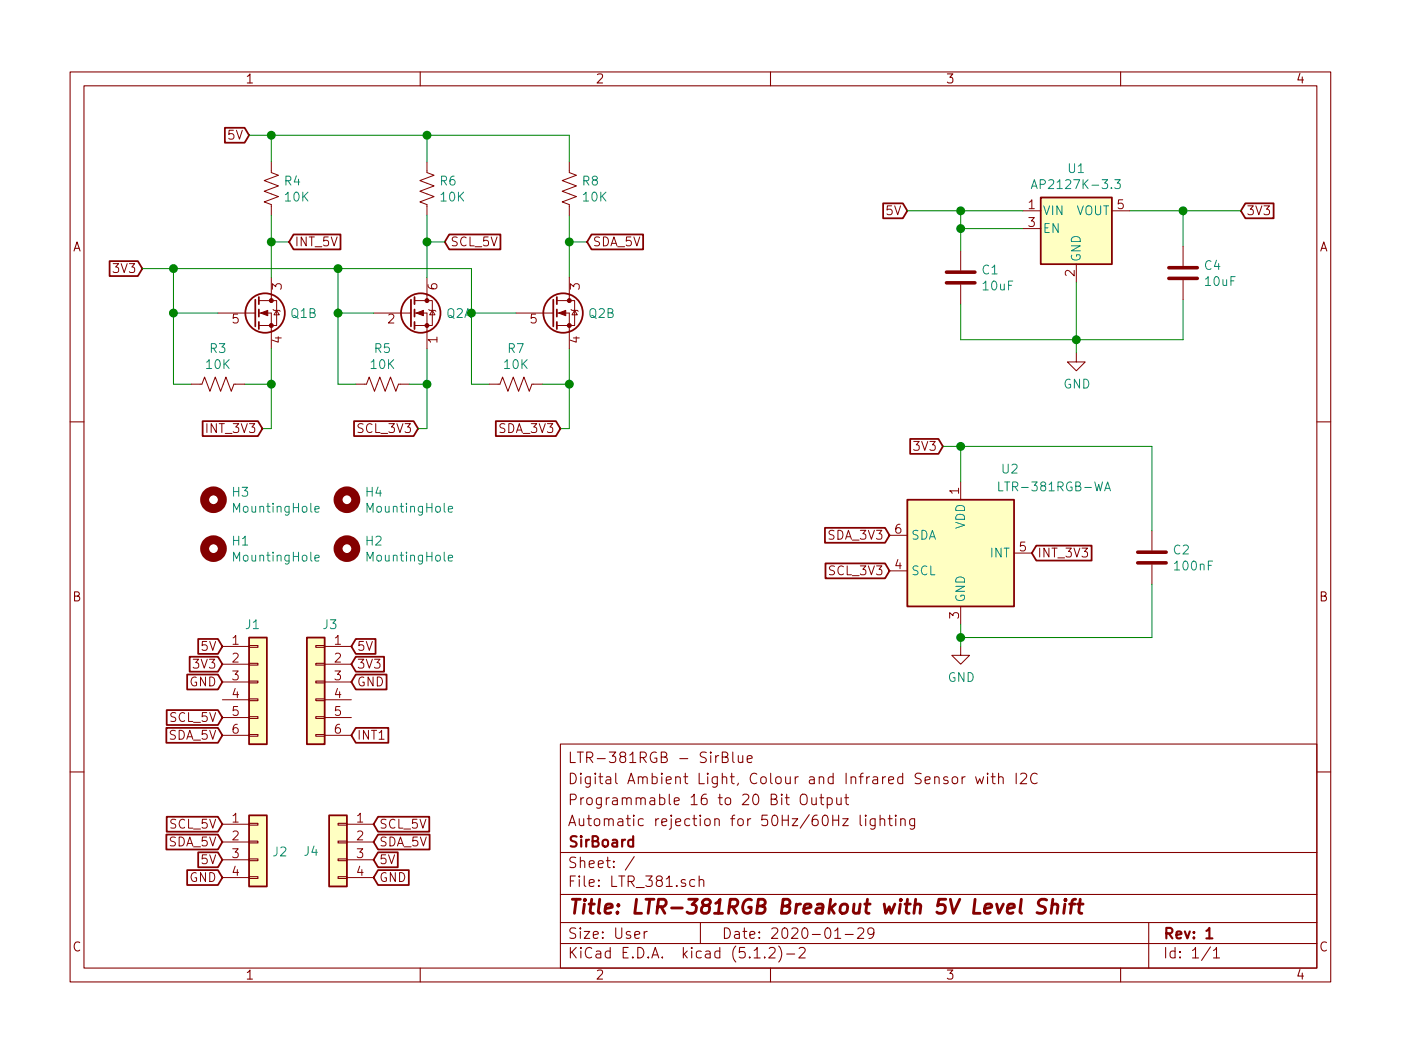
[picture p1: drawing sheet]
EESchema Schematic File Version 4
LIBS:LTR_381-cache
EELAYER 29 0
EELAYER END
$Descr User 7874 5906
encoding utf-8
Sheet 1 1
Title "LTR-381RGB Breakout with 5V Level Shift"
Date "2020-01-29"
Rev "1"
Comp "SirBoard"
Comment1 "Automatic rejection for 50Hz/60Hz lighting"
Comment2 "Programmable 16 to 20 Bit Output"
Comment3 "Digital Ambient Light, Colour and Infrared Sensor with I2C"
Comment4 "LTR-381RGB - SirBlue"
$EndDescr
Wire Wire Line
	5400 1700 5400 1900
Wire Wire Line
	5400 1900 6050 1900
Connection ~ 6050 1900
Wire Wire Line
	5750 1175 5400 1175
Wire Wire Line
	5400 1175 5400 1275
Wire Wire Line
	5400 1275 5750 1275
Wire Wire Line
	5400 1275 5400 1400
Connection ~ 5400 1275
Wire Wire Line
	6350 1175 6650 1175
Wire Wire Line
	6650 1175 6650 1375
Text GLabel 5100 1175 0    50   Input ~ 0
5V
Wire Wire Line
	5100 1175 5400 1175
Connection ~ 5400 1175
Text GLabel 6975 1175 2    50   Input ~ 0
3V3
Connection ~ 6650 1175
$Comp
L power:GND #PWR0101
U 1 1
P 6050 1975
F 0 "#PWR0101" H 6050 1725 50  0001 C CNN
F 1 "GND" H 6054 1803 50  0000 C CNN
F 2 "" H 6050 1975 50  0001 C CNN
F 3 "" H 6050 1975 50  0001 C CNN
	1    6050 1975
	1    0    0    -1  
$EndComp
Wire Wire Line
	6050 1975 6050 1900
Text GLabel 1400 750  0    50   Input ~ 0
5V
Wire Wire Line
	6650 1900 6050 1900
Wire Wire Line
	6650 1675 6650 1900
$Comp
L Regulator_Linear:AP2127K-3.3 U1
U 1 1
P 6050 1275
F 0 "U1" H 6050 1615 50  0000 C CNN
F 1 "AP2127K-3.3" H 6050 1525 50  0000 C CNN
F 2 "Package_TO_SOT_SMD:SOT-23-5" H 6050 1600 50  0001 C CNN
F 3 "https://www.diodes.com/assets/Datasheets/AP2127.pdf" H 6050 1375 50  0001 C CNN
F 4 "C156285" H 6050 1275 50  0001 C CNN "Part"
	1    6050 1275
	1    0    0    -1  
$EndComp
Wire Wire Line
	6050 1575 6050 1900
$Comp
L Device:Q_DUAL_NMOS_S1G1D2S2G2D1 Q1
U 2 1
P 1425 1750
F 0 "Q1" H 1630 1750 50  0000 L CNN
F 1 "BSS138DW" H 1630 1705 50  0001 L CNN
F 2 "Package_TO_SOT_SMD:SOT-363_SC-70-6" H 1625 1750 50  0001 C CNN
F 3 "~" H 1625 1750 50  0001 C CNN
	2    1425 1750
	1    0    0    -1  
$EndComp
$Comp
L Device:R_US R4
U 1 1
P 1525 1050
F 0 "R4" H 1593 1095 50  0000 L CNN
F 1 "10K" H 1593 1005 50  0000 L CNN
F 2 "Resistor_SMD:R_0603_1608Metric" V 1565 1040 50  0001 C CNN
F 3 "~" H 1525 1050 50  0001 C CNN
F 4 "C99198" H 1525 1050 50  0001 C CNN "Part"
	1    1525 1050
	1    0    0    -1  
$EndComp
Wire Wire Line
	1525 750  1525 900 
Wire Wire Line
	1525 1200 1525 1350
Wire Wire Line
	1075 2150 975  2150
Wire Wire Line
	975  2150 975  1750
Wire Wire Line
	975  1750 1225 1750
Wire Wire Line
	1375 2150 1525 2150
Wire Wire Line
	1525 2150 1525 1950
Text GLabel 800  1500 0    50   Input ~ 0
3V3
Wire Wire Line
	975  1500 975  1750
Connection ~ 975  1750
Text GLabel 2350 2400 0    50   Input ~ 0
SCL_3V3
Wire Wire Line
	1525 2150 1525 2400
Wire Wire Line
	1525 2400 1475 2400
Connection ~ 1525 2150
Text GLabel 2500 1350 2    50   Input ~ 0
SCL_5V
Connection ~ 1525 1350
Wire Wire Line
	1525 1350 1525 1550
Wire Wire Line
	1525 1350 1625 1350
Text GLabel 1250 3725 0    50   Input ~ 0
3V3
Text GLabel 1250 3625 0    50   Input ~ 0
5V
$Comp
L Mechanical:MountingHole H4
U 1 1
P 1950 2800
F 0 "H4" H 2050 2845 50  0000 L CNN
F 1 "MountingHole" H 2050 2755 50  0000 L CNN
F 2 "SirBoardLibrary:MountingHole_M2.5_SirBoard" H 1950 2800 50  0001 C CNN
F 3 "~" H 1950 2800 50  0001 C CNN
	1    1950 2800
	1    0    0    -1  
$EndComp
$Comp
L Mechanical:MountingHole H3
U 1 1
P 1200 2800
F 0 "H3" H 1300 2845 50  0000 L CNN
F 1 "MountingHole" H 1300 2755 50  0000 L CNN
F 2 "SirBoardLibrary:MountingHole_M2.5_SirBoard" H 1200 2800 50  0001 C CNN
F 3 "~" H 1200 2800 50  0001 C CNN
	1    1200 2800
	1    0    0    -1  
$EndComp
Text GLabel 1975 4125 2    50   Input ~ 0
INT1
Text GLabel 1250 3825 0    50   Input ~ 0
GND
Wire Wire Line
	6650 1175 6975 1175
$Comp
L Mechanical:MountingHole H2
U 1 1
P 1950 3075
F 0 "H2" H 2050 3120 50  0000 L CNN
F 1 "MountingHole" H 2050 3030 50  0000 L CNN
F 2 "SirBoardLibrary:MountingHole_M2.5_SirBoard" H 1950 3075 50  0001 C CNN
F 3 "~" H 1950 3075 50  0001 C CNN
	1    1950 3075
	1    0    0    -1  
$EndComp
$Comp
L Mechanical:MountingHole H1
U 1 1
P 1200 3075
F 0 "H1" H 1300 3120 50  0000 L CNN
F 1 "MountingHole" H 1300 3030 50  0000 L CNN
F 2 "SirBoardLibrary:MountingHole_M2.5_SirBoard" H 1200 3075 50  0001 C CNN
F 3 "~" H 1200 3075 50  0001 C CNN
	1    1200 3075
	1    0    0    -1  
$EndComp
$Comp
L Device:R_US R3
U 1 1
P 1225 2150
F 0 "R3" V 1022 2150 50  0000 C CNN
F 1 "10K" V 1112 2150 50  0000 C CNN
F 2 "Resistor_SMD:R_0603_1608Metric" V 1265 2140 50  0001 C CNN
F 3 "~" H 1225 2150 50  0001 C CNN
F 4 "C99198" V 1225 2150 50  0001 C CNN "Part"
	1    1225 2150
	0    1    1    0   
$EndComp
$Comp
L Device:C C1
U 1 1
P 5400 1550
F 0 "C1" H 5515 1595 50  0000 L CNN
F 1 "10uF" H 5515 1505 50  0000 L CNN
F 2 "Capacitor_SMD:C_0805_2012Metric" H 5438 1400 50  0001 C CNN
F 3 "~" H 5400 1550 50  0001 C CNN
F 4 "C95841" H 5400 1550 50  0001 C CNN "Part"
	1    5400 1550
	1    0    0    -1  
$EndComp
$Comp
L Device:Q_DUAL_NMOS_S1G1D2S2G2D1 Q2
U 1 1
P 2300 1750
F 0 "Q2" H 2506 1750 50  0000 L CNN
F 1 "BSS138DW" H 2505 1705 50  0001 L CNN
F 2 "Package_TO_SOT_SMD:SOT-363_SC-70-6" H 2500 1750 50  0001 C CNN
F 3 "~" H 2500 1750 50  0001 C CNN
	1    2300 1750
	1    0    0    -1  
$EndComp
$Comp
L Device:R_US R6
U 1 1
P 2400 1050
F 0 "R6" H 2468 1095 50  0000 L CNN
F 1 "10K" H 2468 1005 50  0000 L CNN
F 2 "Resistor_SMD:R_0603_1608Metric" V 2440 1040 50  0001 C CNN
F 3 "~" H 2400 1050 50  0001 C CNN
F 4 "C99198" H 2400 1050 50  0001 C CNN "Part"
	1    2400 1050
	1    0    0    -1  
$EndComp
$Comp
L Device:R_US R5
U 1 1
P 2150 2150
F 0 "R5" V 1947 2150 50  0000 C CNN
F 1 "10K" V 2037 2150 50  0000 C CNN
F 2 "Resistor_SMD:R_0603_1608Metric" V 2190 2140 50  0001 C CNN
F 3 "~" H 2150 2150 50  0001 C CNN
F 4 "C99198" V 2150 2150 50  0001 C CNN "Part"
	1    2150 2150
	0    1    1    0   
$EndComp
Wire Wire Line
	2400 900  2400 750 
Wire Wire Line
	2100 1750 1900 1750
Wire Wire Line
	1900 1750 1900 2150
Wire Wire Line
	1900 2150 2000 2150
Wire Wire Line
	2300 2150 2400 2150
Wire Wire Line
	2400 2150 2400 1950
Wire Wire Line
	1525 750  2400 750 
Wire Wire Line
	975  1500 1900 1500
Wire Wire Line
	1900 1500 1900 1750
Connection ~ 1900 1750
Wire Wire Line
	2400 1200 2400 1350
Text GLabel 1475 2400 0    50   Input ~ 0
INT_3V3
Wire Wire Line
	2400 2150 2400 2400
Wire Wire Line
	2400 2400 2350 2400
Connection ~ 2400 2150
Text GLabel 1625 1350 2    50   Input ~ 0
INT_5V
Wire Wire Line
	2500 1350 2400 1350
Connection ~ 2400 1350
Wire Wire Line
	2400 1350 2400 1550
Connection ~ 975  1500
Connection ~ 1525 750 
$Comp
L Device:C C4
U 1 1
P 6650 1525
F 0 "C4" H 6765 1570 50  0000 L CNN
F 1 "10uF" H 6765 1480 50  0000 L CNN
F 2 "Capacitor_SMD:C_0805_2012Metric" H 6688 1375 50  0001 C CNN
F 3 "~" H 6650 1525 50  0001 C CNN
F 4 "C95841" H 6650 1525 50  0001 C CNN "Part"
	1    6650 1525
	1    0    0    -1  
$EndComp
$Comp
L Connector_Generic:Conn_01x06 J1
U 1 1
P 1450 3825
F 0 "J1" H 1375 4150 50  0000 L CNN
F 1 "Conn_01x06" H 1529 3727 50  0001 L CNN
F 2 "Connector_PinHeader_2.54mm:PinHeader_1x06_P2.54mm_Vertical" H 1450 3825 50  0001 C CNN
F 3 "~" H 1450 3825 50  0001 C CNN
	1    1450 3825
	1    0    0    -1  
$EndComp
$Comp
L Connector_Generic:Conn_01x06 J3
U 1 1
P 1775 3825
F 0 "J3" H 1694 4150 50  0000 C CNN
F 1 "Conn_01x06" H 1854 3727 50  0001 L CNN
F 2 "Connector_PinHeader_2.54mm:PinHeader_1x06_P2.54mm_Vertical" H 1775 3825 50  0001 C CNN
F 3 "~" H 1775 3825 50  0001 C CNN
	1    1775 3825
	-1   0    0    -1  
$EndComp
Text GLabel 1250 4025 0    50   Input ~ 0
SCL_5V
Text GLabel 1250 4125 0    50   Input ~ 0
SDA_5V
$Comp
L Connector_Generic:Conn_01x04 J2
U 1 1
P 1450 4725
F 0 "J2" H 1529 4672 50  0000 L CNN
F 1 "Conn_01x04" H 1529 4627 50  0001 L CNN
F 2 "SirBoardLibrary:SirBlue_Connector" H 1450 4725 50  0001 C CNN
F 3 "~" H 1450 4725 50  0001 C CNN
F 4 "C160404" H 1450 4725 50  0001 C CNN "Part"
	1    1450 4725
	1    0    0    -1  
$EndComp
$Comp
L Connector_Generic:Conn_01x04 J4
U 1 1
P 1900 4725
F 0 "J4" H 2050 4675 50  0000 C CNN
F 1 "Conn_01x04" H 1979 4627 50  0001 L CNN
F 2 "SirBoardLibrary:SirBlue_Connector" H 1900 4725 50  0001 C CNN
F 3 "~" H 1900 4725 50  0001 C CNN
F 4 "C160404" H 1900 4725 50  0001 C CNN "Part"
	1    1900 4725
	-1   0    0    -1  
$EndComp
Text GLabel 1250 4825 0    50   Input ~ 0
5V
Text GLabel 1250 4925 0    50   Input ~ 0
GND
Text GLabel 1250 4625 0    50   Input ~ 0
SCL_5V
Text GLabel 1250 4725 0    50   Input ~ 0
SDA_5V
Text GLabel 2100 4825 2    50   Input ~ 0
5V
Text GLabel 2100 4925 2    50   Input ~ 0
GND
Text GLabel 2100 4625 2    50   Input ~ 0
SCL_5V
Text GLabel 2100 4725 2    50   Input ~ 0
SDA_5V
Connection ~ 1900 1500
Wire Wire Line
	1900 1500 2650 1500
Wire Wire Line
	2750 2150 2650 2150
$Comp
L Device:R_US R7
U 1 1
P 2900 2150
F 0 "R7" V 2697 2150 50  0000 C CNN
F 1 "10K" V 2787 2150 50  0000 C CNN
F 2 "Resistor_SMD:R_0603_1608Metric" V 2940 2140 50  0001 C CNN
F 3 "~" H 2900 2150 50  0001 C CNN
F 4 "C99198" V 2900 2150 50  0001 C CNN "Part"
	1    2900 2150
	0    1    1    0   
$EndComp
Wire Wire Line
	3200 1350 3300 1350
Wire Wire Line
	3200 1350 3200 1550
Wire Wire Line
	3200 2400 3150 2400
Connection ~ 2400 750 
Wire Wire Line
	3200 750  2400 750 
Wire Wire Line
	3200 2150 3200 2400
Wire Wire Line
	3200 2150 3200 1950
Connection ~ 3200 2150
Wire Wire Line
	3050 2150 3200 2150
Wire Wire Line
	2650 1500 2650 1750
Wire Wire Line
	2650 2150 2650 1750
Connection ~ 2650 1750
Wire Wire Line
	2650 1750 2900 1750
Connection ~ 3200 1350
Wire Wire Line
	3200 1200 3200 1350
Wire Wire Line
	3200 750  3200 900 
$Comp
L Device:R_US R8
U 1 1
P 3200 1050
F 0 "R8" H 3268 1095 50  0000 L CNN
F 1 "10K" H 3268 1005 50  0000 L CNN
F 2 "Resistor_SMD:R_0603_1608Metric" V 3240 1040 50  0001 C CNN
F 3 "~" H 3200 1050 50  0001 C CNN
F 4 "C99198" H 3200 1050 50  0001 C CNN "Part"
	1    3200 1050
	1    0    0    -1  
$EndComp
$Comp
L Device:Q_DUAL_NMOS_S1G1D2S2G2D1 Q2
U 2 1
P 3100 1750
F 0 "Q2" H 3305 1750 50  0000 L CNN
F 1 "BSS138DW" H 3305 1705 50  0001 L CNN
F 2 "Package_TO_SOT_SMD:SOT-363_SC-70-6" H 3300 1750 50  0001 C CNN
F 3 "~" H 3300 1750 50  0001 C CNN
	2    3100 1750
	1    0    0    -1  
$EndComp
Text GLabel 3300 1350 2    50   Input ~ 0
SDA_5V
Text GLabel 3150 2400 0    50   Input ~ 0
SDA_3V3
Wire Wire Line
	1400 750  1525 750 
Wire Wire Line
	800  1500 975  1500
$Comp
L SirBoard_Library:LTR-381RGB-WA U2
U 1 1
P 5400 3100
F 0 "U2" H 5625 3575 50  0000 L CNN
F 1 "LTR-381RGB-WA" H 5600 3475 50  0000 L CNN
F 2 "OptoDevice:Lite-On_LTR-303ALS-01" H 5400 3550 50  0001 C CNN
F 3 "http://optoelectronics.liteon.com/upload/download/DS86-2013-0004/LTR-303ALS-01_DS_V1.pdf" H 5100 3450 50  0001 C CNN
F 4 "C408177" H 5400 3100 50  0001 C CNN "Part"
	1    5400 3100
	1    0    0    -1  
$EndComp
Text GLabel 5000 3200 0    50   Input ~ 0
SCL_3V3
Text GLabel 5800 3100 2    50   Input ~ 0
INT_3V3
Text GLabel 5000 3000 0    50   Input ~ 0
SDA_3V3
$Comp
L power:GND #PWR0102
U 1 1
P 5400 3625
F 0 "#PWR0102" H 5400 3375 50  0001 C CNN
F 1 "GND" H 5404 3453 50  0000 C CNN
F 2 "" H 5400 3625 50  0001 C CNN
F 3 "" H 5400 3625 50  0001 C CNN
	1    5400 3625
	1    0    0    -1  
$EndComp
Text GLabel 5300 2500 0    50   Input ~ 0
3V3
Wire Wire Line
	5300 2500 5400 2500
Wire Wire Line
	5400 2500 5400 2700
Wire Wire Line
	5400 3500 5400 3575
$Comp
L Device:C C2
U 1 1
P 6475 3125
F 0 "C2" H 6590 3170 50  0000 L CNN
F 1 "100nF" H 6590 3080 50  0000 L CNN
F 2 "Capacitor_SMD:C_0603_1608Metric" H 6513 2975 50  0001 C CNN
F 3 "~" H 6475 3125 50  0001 C CNN
F 4 "C42998" H 6475 3125 50  0001 C CNN "Part"
	1    6475 3125
	1    0    0    -1  
$EndComp
Wire Wire Line
	6475 2975 6475 2500
Wire Wire Line
	6475 2500 5400 2500
Connection ~ 5400 2500
Wire Wire Line
	6475 3275 6475 3575
Wire Wire Line
	6475 3575 5400 3575
Connection ~ 5400 3575
Wire Wire Line
	5400 3575 5400 3625
Text GLabel 1975 3725 2    50   Input ~ 0
3V3
Text GLabel 1975 3625 2    50   Input ~ 0
5V
Text GLabel 1975 3825 2    50   Input ~ 0
GND
$EndSCHEMATC
